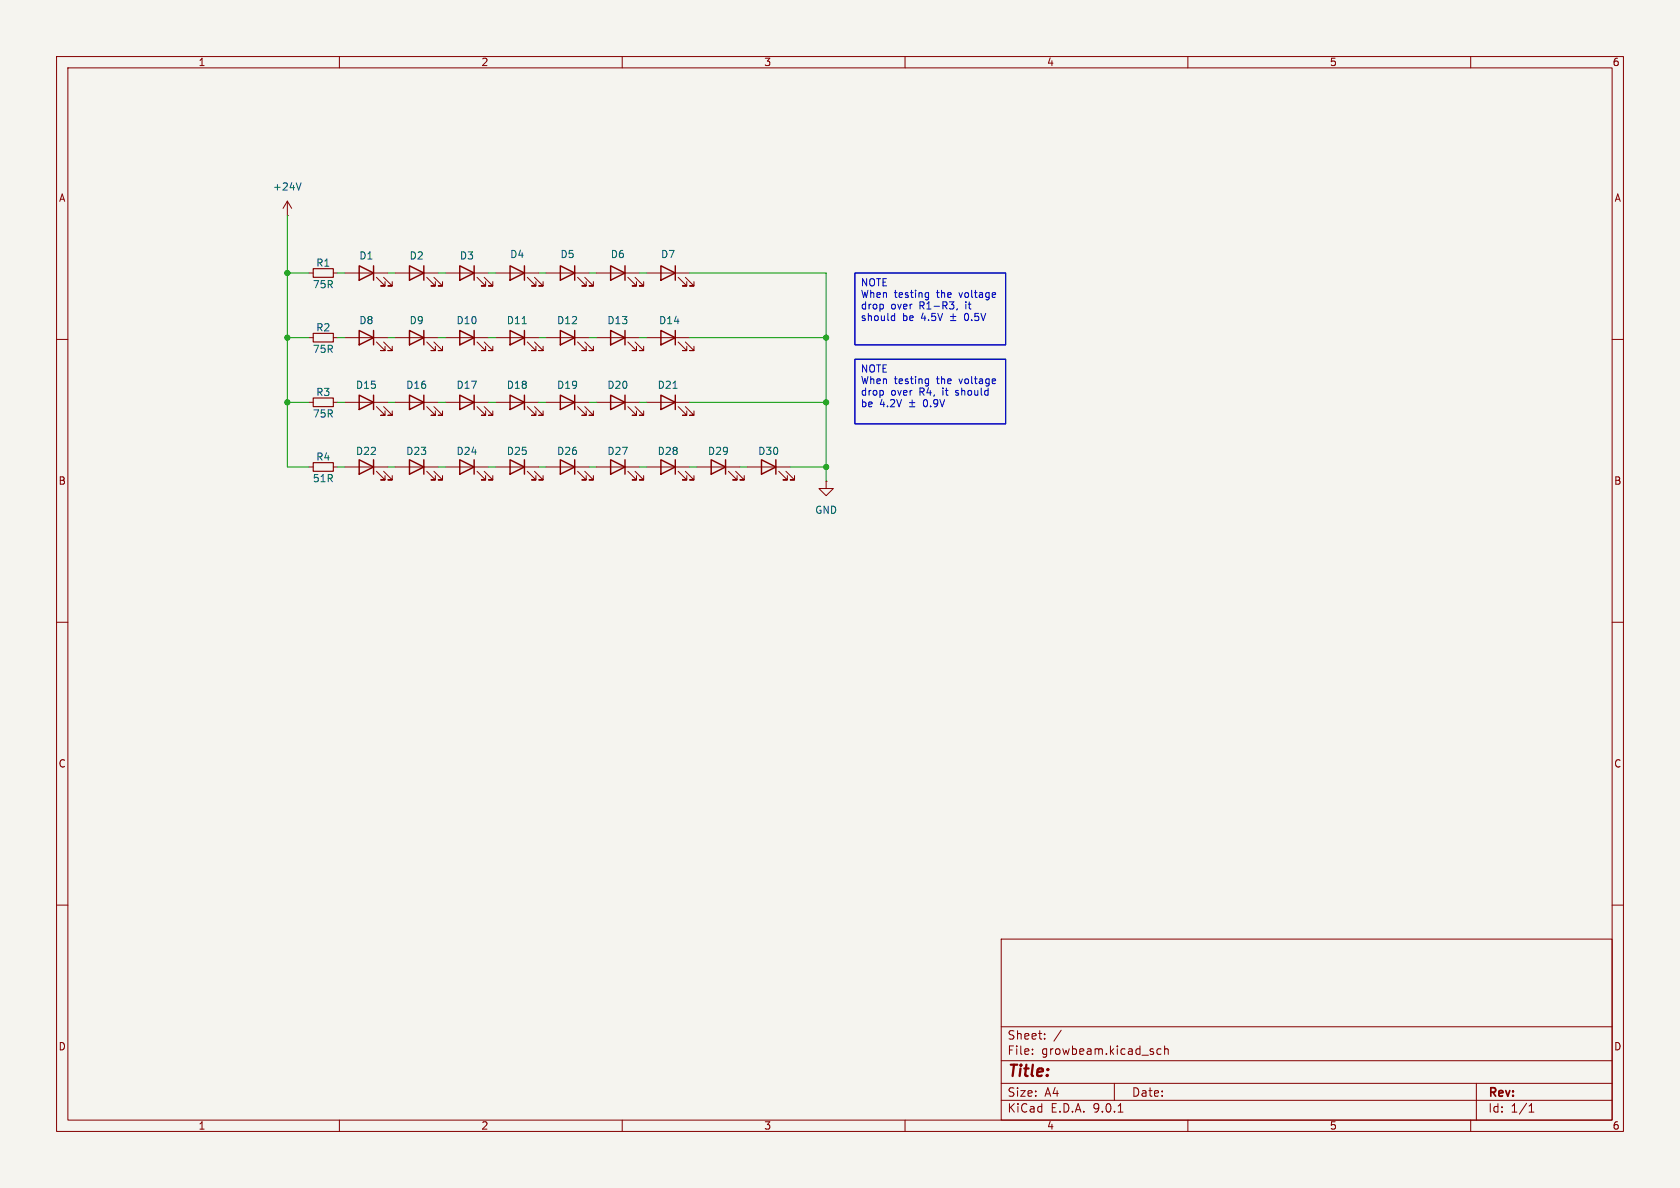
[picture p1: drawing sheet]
<svg xmlns="http://www.w3.org/2000/svg" width="297mm" height="210mm" viewBox="0 0 297 210" stroke-linecap="round" stroke-linejoin="round" font-family="sans-serif">
<path d="M0 0h297v210h-297z" fill="#f5f4ef" stroke="#f5f4ef" stroke-width=".18"/>
<g fill="none" stroke="#840000" stroke-width=".18">
<path d="M10 10h277v190h-277zM12 12h273v186h-273zM60 10v2M110 10v2M160 10v2M210 10v2M260 10v2M50.8 38.1h.1M50.8 35.6l-.8 1.2M50.8 35.6l.8 1.2M50.8 35.6v2.5M54.6 48.3h.8"/>
<path d="M54.6 59.7h.8M58.9 48.3h.8M58.9 59.7h.8M61 48.3h7.6M61 59.7h7.6M66.5 49l1.6 1.5h-.8h.8v-.7M67.8 49l1.5 1.5h-.7h.7v-.7M69.8 48.3h7.7M69.8 59.7h7.7M75.4 49l1.6 1.5h-.8h.8v-.7M76.7 49l1.5 1.5h-.7h.7v-.7M78.7 48.3h7.7"/>
<path d="M78.7 59.7h7.7M84.3 49l1.6 1.5h-.8h.8v-.7M85.6 49l1.5 1.5h-.7h.7v-.7M87.6 48.3h7.6M87.6 59.7h7.6M93.2 49l1.5 1.5h-.7h.7v-.7M94.5 49l1.5 1.5h-.8h.8v-.7M96.5 48.3h7.6M96.5 59.7h7.6M102.1 49l1.5 1.5h-.7h.7v-.7M103.4 49l1.5 1.5h-.8h.8v-.7M105.4 48.3h7.6"/>
<path d="M105.4 59.7h7.6M111 49l1.5 1.5h-.7h.7v-.7M112.3 49l1.5 1.5h-.8h.8v-.7M114.3 48.3h7.6M114.3 59.7h7.6M119.9 49l1.5 1.5h-.8h.8v-.7M121.2 49l1.5 1.5h-.8h.8v-.7M10 60h2M54.6 71.1h.8M58.9 71.1h.8M61 71.1h7.6M66.5 71.9l1.6 1.5h-.8h.8v-.8"/>
<path d="M66.5 60.5l1.6 1.5h-.8h.8v-.8M67.8 71.9l1.5 1.5h-.7h.7v-.8M67.8 60.5l1.5 1.5h-.7h.7v-.8M69.8 71.1h7.7M75.4 71.9l1.6 1.5h-.8h.8v-.8M75.4 60.5l1.6 1.5h-.8h.8v-.8M76.7 71.9l1.5 1.5h-.7h.7v-.8M76.7 60.5l1.5 1.5h-.7h.7v-.8M78.7 71.1h7.7M84.3 71.9l1.6 1.5h-.8h.8v-.8M84.3 60.5l1.6 1.5h-.8h.8v-.8M85.6 71.9l1.5 1.5h-.7h.7v-.8"/>
<path d="M85.6 60.5l1.5 1.5h-.7h.7v-.8M87.6 71.1h7.6M93.2 71.9l1.5 1.5h-.7h.7v-.8M93.2 60.5l1.5 1.5h-.7h.7v-.8M94.5 71.9l1.5 1.5h-.8h.8v-.8M94.5 60.5l1.5 1.5h-.8h.8v-.8M96.5 71.1h7.6M102.1 71.9l1.5 1.5h-.7h.7v-.8M102.1 60.5l1.5 1.5h-.7h.7v-.8M103.4 71.9l1.5 1.5h-.8h.8v-.8M103.4 60.5l1.5 1.5h-.8h.8v-.8M105.4 71.1h7.6"/>
<path d="M111 71.9l1.5 1.5h-.7h.7v-.8M111 60.5l1.5 1.5h-.7h.7v-.8M112.3 71.9l1.5 1.5h-.8h.8v-.8M112.3 60.5l1.5 1.5h-.8h.8v-.8M114.3 71.1h7.6M119.9 71.9l1.5 1.5h-.8h.8v-.8M119.9 60.5l1.5 1.5h-.8h.8v-.8M121.2 71.9l1.5 1.5h-.8h.8v-.8M121.2 60.5l1.5 1.5h-.8h.8v-.8M285 60h2M54.6 82.6h.8M58.9 82.6h.8"/>
<path d="M61 82.6h7.6M66.5 83.3l1.6 1.5h-.8h.8v-.7M67.8 83.3l1.5 1.5h-.7h.7v-.7M69.8 82.6h7.7M75.4 83.3l1.6 1.5h-.8h.8v-.7M76.7 83.3l1.5 1.5h-.7h.7v-.7M78.7 82.6h7.7M84.3 83.3l1.6 1.5h-.8h.8v-.7M85.6 83.3l1.5 1.5h-.7h.7v-.7M87.6 82.6h7.6M93.2 83.3l1.5 1.5h-.7h.7v-.7M94.5 83.3l1.5 1.5h-.8h.8v-.7"/>
<path d="M96.5 82.6h7.6M102.1 83.3l1.5 1.5h-.7h.7v-.7M103.4 83.3l1.5 1.5h-.8h.8v-.7M105.4 82.6h7.6M111 83.3l1.5 1.5h-.7h.7v-.7M112.3 83.3l1.5 1.5h-.8h.8v-.7M114.3 82.6h7.6M119.9 83.3l1.5 1.5h-.8h.8v-.7M121.2 83.3l1.5 1.5h-.8h.8v-.7M123.2 82.6h7.6M128.8 83.3l1.5 1.5h-.8h.8v-.7M130 83.3l1.6 1.5h-.8h.8v-.7"/>
<path d="M132.1 82.6h7.6M137.7 83.3l1.5 1.5h-.8h.8v-.7M138.9 83.3l1.6 1.5h-.8h.8v-.7M146 85.1v1.3h1.3l-1.3 1.2-1.2-1.2h1.2M146 85.1h.1M10 110h2M285 110h2M10 160h2M177 166h108v32h-108zM285 160h2M60 198v2M110 198v2"/>
<path d="M160 198v2M177 194.5h108M177 191.5h108M177 187.5h108M177 181.5h108M182.5 186.3v.1M182.5 185.5v.1M184.7 183.6v.1M184.7 182.8v.1M187.6 182.1l-1.3 2M197 191.5v3M197.7 196.6h.8"/>
<path d="M205.2 185.5l-.4-.1-.3 .3v.4l.2 .2h.5M205.9 185.5l.2-.1 .4 .1v.9M205.9 184.9v1.5M210 198v2M260 198v2M261 191.5v6.5M270.3 196.6h.9M270.3 195.5l.4-.4v1.5"/>
</g>
<g fill="none" stroke="#840000" stroke-width=".25">
<path d="M63.5 47l2.5 1.3-2.5 1.2zM63.5 58.4l2.5 1.3-2.5 1.3zM66 47v2.5M66 58.4v2.6M72.4 47l2.5 1.3-2.5 1.2zM72.4 58.4l2.5 1.3-2.5 1.3zM74.9 47v2.5M74.9 58.4v2.6M81.3 47l2.5 1.3-2.5 1.2zM81.3 58.4l2.5 1.3-2.5 1.3zM83.8 47v2.5M83.8 58.4v2.6"/>
<path d="M90.2 58.4l2.5 1.3-2.5 1.3zM90.2 47l2.5 1.3-2.5 1.2zM92.7 47v2.5M92.7 58.4v2.6M99.1 58.4l2.5 1.3-2.5 1.3zM99.1 47l2.5 1.3-2.5 1.2zM101.6 47v2.5M101.6 58.4v2.6M107.9 47l2.6 1.3-2.6 1.2zM107.9 58.4l2.6 1.3-2.6 1.3zM110.5 47v2.5M110.5 58.4v2.6"/>
<path d="M116.8 47l2.6 1.3-2.6 1.2zM116.8 58.4l2.6 1.3-2.6 1.3zM119.4 47v2.5M119.4 58.4v2.6M63.5 69.9l2.5 1.2-2.5 1.3zM66 69.9v2.5M72.4 69.9l2.5 1.2-2.5 1.3zM74.9 69.9v2.5M81.3 69.9l2.5 1.2-2.5 1.3zM83.8 69.9v2.5M90.2 69.9l2.5 1.2-2.5 1.3zM92.7 69.9v2.5"/>
<path d="M99.1 69.9l2.5 1.2-2.5 1.3zM101.6 69.9v2.5M107.9 69.9l2.6 1.2-2.6 1.3zM110.5 69.9v2.5M116.8 69.9l2.6 1.2-2.6 1.3zM119.4 69.9v2.5M63.5 81.3l2.5 1.3-2.5 1.2zM66 81.3v2.5M72.4 81.3l2.5 1.3-2.5 1.2zM74.9 81.3v2.5M81.3 81.3l2.5 1.3-2.5 1.2zM83.8 81.3v2.5"/>
<path d="M90.2 81.3l2.5 1.3-2.5 1.2zM92.7 81.3v2.5M99.1 81.3l2.5 1.3-2.5 1.2zM101.6 81.3v2.5M107.9 81.3l2.6 1.3-2.6 1.2zM110.5 81.3v2.5M116.8 81.3l2.6 1.3-2.6 1.2zM119.4 81.3v2.5M125.7 81.3l2.6 1.3-2.6 1.2zM128.3 81.3v2.5M134.6 81.3l2.6 1.3-2.6 1.2zM137.2 81.3v2.5"/>
</g>
<path d="M53.2 32.3l-.4 1.3M92.3 57.2h.7M119 68.7h.7" fill="none" stroke="#006464" stroke-width=".18"/>
<path d="M55.4 47.5h3.5v1.5h-3.5zM55.4 58.9h3.5v1.6h-3.5zM55.4 70.4h3.5v1.5h-3.5zM55.4 81.8h3.5v1.5h-3.5z" fill="none" stroke="#840000" stroke-width=".2"/>
<g fill="none" stroke="#009600" stroke-width=".18">
<path d="M50.8 38.1v44.5h3.8M50.8 59.7h3.8M50.8 48.3h3.8M59.7 59.7h1.3M59.7 48.3h1.3M68.6 59.7h1.2M68.6 48.3h1.2M77.5 59.7h1.2M77.5 48.3h1.2M86.4 59.7h1.2M86.4 48.3h1.2M95.2 59.7h1.3"/>
<path d="M95.2 48.3h1.3M104.1 59.7h1.3M104.1 48.3h1.3M113 59.7h1.3M113 48.3h1.3M121.9 59.7h24.1M121.9 48.3h24.1v36.8M50.8 71.1h3.8M59.7 71.1h1.3M68.6 71.1h1.2M77.5 71.1h1.2M86.4 71.1h1.2"/>
<path d="M95.2 71.1h1.3M104.1 71.1h1.3M113 71.1h1.3M121.9 71.1h24.1M59.7 82.6h1.3M68.6 82.6h1.2M77.5 82.6h1.2M86.4 82.6h1.2M95.2 82.6h1.3M104.1 82.6h1.3M113 82.6h1.3M121.9 82.6h1.3"/>
<path d="M130.8 82.6h1.3M139.7 82.6h6.3"/>
</g>
<g fill="none" stroke="#0000c2" stroke-width=".18">
<path d="M151.1 48.3h26.7v12.7h-26.7zM156.1 53.9v.6M157.8 55.8l.4 .1M158.2 55.4v1.3M158.2 56.6l-.4 .1M163.2 55.3l-.3 .9h.8M163.5 55.8v.9M163.8 51.7l.4 .1M164.2 56.5v.2M164.2 51.7v1.1l-.2 .1-.3 .1M164.2 52.5l-.4 .1M164.8 55.4l-.1 .6 .2-.1"/>
<path d="M165.2 55.9l.2 .2v.4l-.2 .2-.5-.2M165.8 55.4l.4 1.3 .4-1.3M168 56.7h1M168 55.9h1M168.5 55.5v.9M169.2 54.6l-.1 .2M170.6 55.6l-.1 .6 .1 .3 .2 .2 .4-.3v-.8M171.8 56.5v.2M173 55.4h-.6l-.1 .6 .2-.1h.4l.1 .2v.4l-.2 .2-.5-.2M173.4 55.4l.4 1.3 .5-1.3M151.1 63.5h26.7v11.4h-26.7zM156.1 69.1v.6"/>
<path d="M160.8 71.2h.9M160.8 71.9h.9M161.3 70.7v1M163.2 71.1l.1 .6 .3 .2 .3-.1 .1-.7M163.8 67h.4M164.2 67v1l-.2 .2h-.3M164.2 67.8h-.4M164.5 71.8v.1M165.1 70.9v.3l.2 .2h.2l.3-.2M165.8 70.9a.84 .84 0 0 1-.4 1h-.2M166.2 70.6l.4 1.3 .4-1.3"/>
</g>
<g fill="#009600" stroke="#009600" stroke-width=".18">
<circle cx="146" cy="71.1" r=".46"/>
<circle cx="146" cy="59.7" r=".46"/>
<circle cx="146" cy="82.6" r=".46"/>
<circle cx="50.8" cy="71.1" r=".46"/>
<circle cx="50.8" cy="59.7" r=".46"/>
<circle cx="50.8" cy="48.3" r=".46"/>
</g>
<text font-size="2.8" fill="#840000" x="178" y="190.9">Title:</text>
<g font-size="2.1" fill="#840000">
<text x="178" y="184">Sheet:</text>
<text x="178" y="186.7">File:</text>
<text x="184.1" y="186.7">growbeam.kicad_sch</text>
<text x="178" y="196.9">KiCad</text>
<text x="178" y="194.1">Size:</text>
<text x="184.7" y="194.1">A4</text>
<text x="185.7" y="196.9">E.D.A.</text>
<text x="193.3" y="196.9">9.0.1</text>
<text x="200" y="194.1">Date:</text>
<text x="263" y="194.3">Rev:</text>
<text x="263" y="196.9">Id:</text>
<text x="267.1" y="196.9">1/1</text>
</g>
<g font-size="1.8" fill="#840000">
<text x="35" y="11.9">1</text>
<text x="85" y="11.9">2</text>
<text x="135" y="11.9">3</text>
<text x="185" y="11.9">4</text>
<text x="235" y="11.9">5</text>
<text x="285" y="11.9">6</text>
<text x="10.3" y="35.9">A</text>
<text x="285.3" y="35.9">A</text>
<text x="10.3" y="85.9">B</text>
<text x="285.3" y="85.9">B</text>
<text x="10.3" y="135.9">C</text>
<text x="285.3" y="135.9">C</text>
<text x="10.3" y="185.9">D</text>
<text x="285.3" y="185.9">D</text>
<text x="35" y="199.9">1</text>
<text x="85" y="199.9">2</text>
<text x="135" y="199.9">3</text>
<text x="185" y="199.9">4</text>
<text x="235" y="199.9">5</text>
<text x="285" y="199.9">6</text>
</g>
<g font-size="1.8" fill="#006464">
<text x="48.2" y="33.9">+24V</text>
<text x="55.8" y="47.3">R1</text>
<text x="63.4" y="46.1">D1</text>
<text x="72.3" y="46.1">D2</text>
<text x="81.2" y="46.1">D3</text>
<text x="90.1" y="45.8">D4</text>
<text x="99" y="45.8">D5</text>
<text x="107.9" y="45.8">D6</text>
<text x="116.8" y="45.8">D7</text>
<text x="55.2" y="51.2">75R</text>
<text x="55.8" y="58.8">R2</text>
<text x="63.4" y="57.5">D8</text>
<text x="72.3" y="57.5">D9</text>
<text x="80.6" y="57.5">D10</text>
<text x="89.5" y="57.5">D11</text>
<text x="98.4" y="57.5">D12</text>
<text x="107.3" y="57.5">D13</text>
<text x="116.4" y="57.5">D14</text>
<text x="55.2" y="62.6">75R</text>
<text x="55.8" y="70.2">R3</text>
<text x="62.8" y="68.9">D15</text>
<text x="71.7" y="68.9">D16</text>
<text x="80.6" y="68.9">D17</text>
<text x="89.5" y="68.9">D18</text>
<text x="98.4" y="68.9">D19</text>
<text x="107.3" y="68.9">D20</text>
<text x="116.2" y="68.9">D21</text>
<text x="55.2" y="74">75R</text>
<text x="55.8" y="81.6">R4</text>
<text x="62.8" y="80.6">D22</text>
<text x="71.7" y="80.6">D23</text>
<text x="80.6" y="80.6">D24</text>
<text x="89.5" y="80.6">D25</text>
<text x="98.4" y="80.6">D26</text>
<text x="107.3" y="80.6">D27</text>
<text x="116.2" y="80.6">D28</text>
<text x="125.1" y="80.6">D29</text>
<text x="133.9" y="80.6">D30</text>
<text x="55.2" y="85.4">51R</text>
<text x="144" y="91">GND</text>
</g>
<g font-size="1.8" fill="#0000c2">
<text x="152.1" y="50.9">NOTE</text>
<text x="152.1" y="53">When</text>
<text x="158.1" y="53">testing</text>
<text x="165.7" y="53">the</text>
<text x="169.9" y="53">voltage</text>
<text x="152.1" y="55">drop</text>
<text x="152.1" y="57.1">should</text>
<text x="157.5" y="55">over</text>
<text x="159.5" y="57.1">be</text>
<text x="162.6" y="55">R1-R3,</text>
<text x="171" y="55">it</text>
<text x="152.1" y="66.2">NOTE</text>
<text x="152.1" y="68.2">When</text>
<text x="152.1" y="70.3">drop</text>
<text x="157.5" y="70.3">over</text>
<text x="158.1" y="68.2">testing</text>
<text x="162.6" y="70.3">R4,</text>
<text x="165.7" y="68.2">the</text>
<text x="166.9" y="70.3">it</text>
<text x="169.4" y="70.3">should</text>
<text x="169.9" y="68.2">voltage</text>
<text x="152.1" y="72.3">be</text>
<text x="155.5" y="72.3">4.2V</text>
</g>
</svg>
